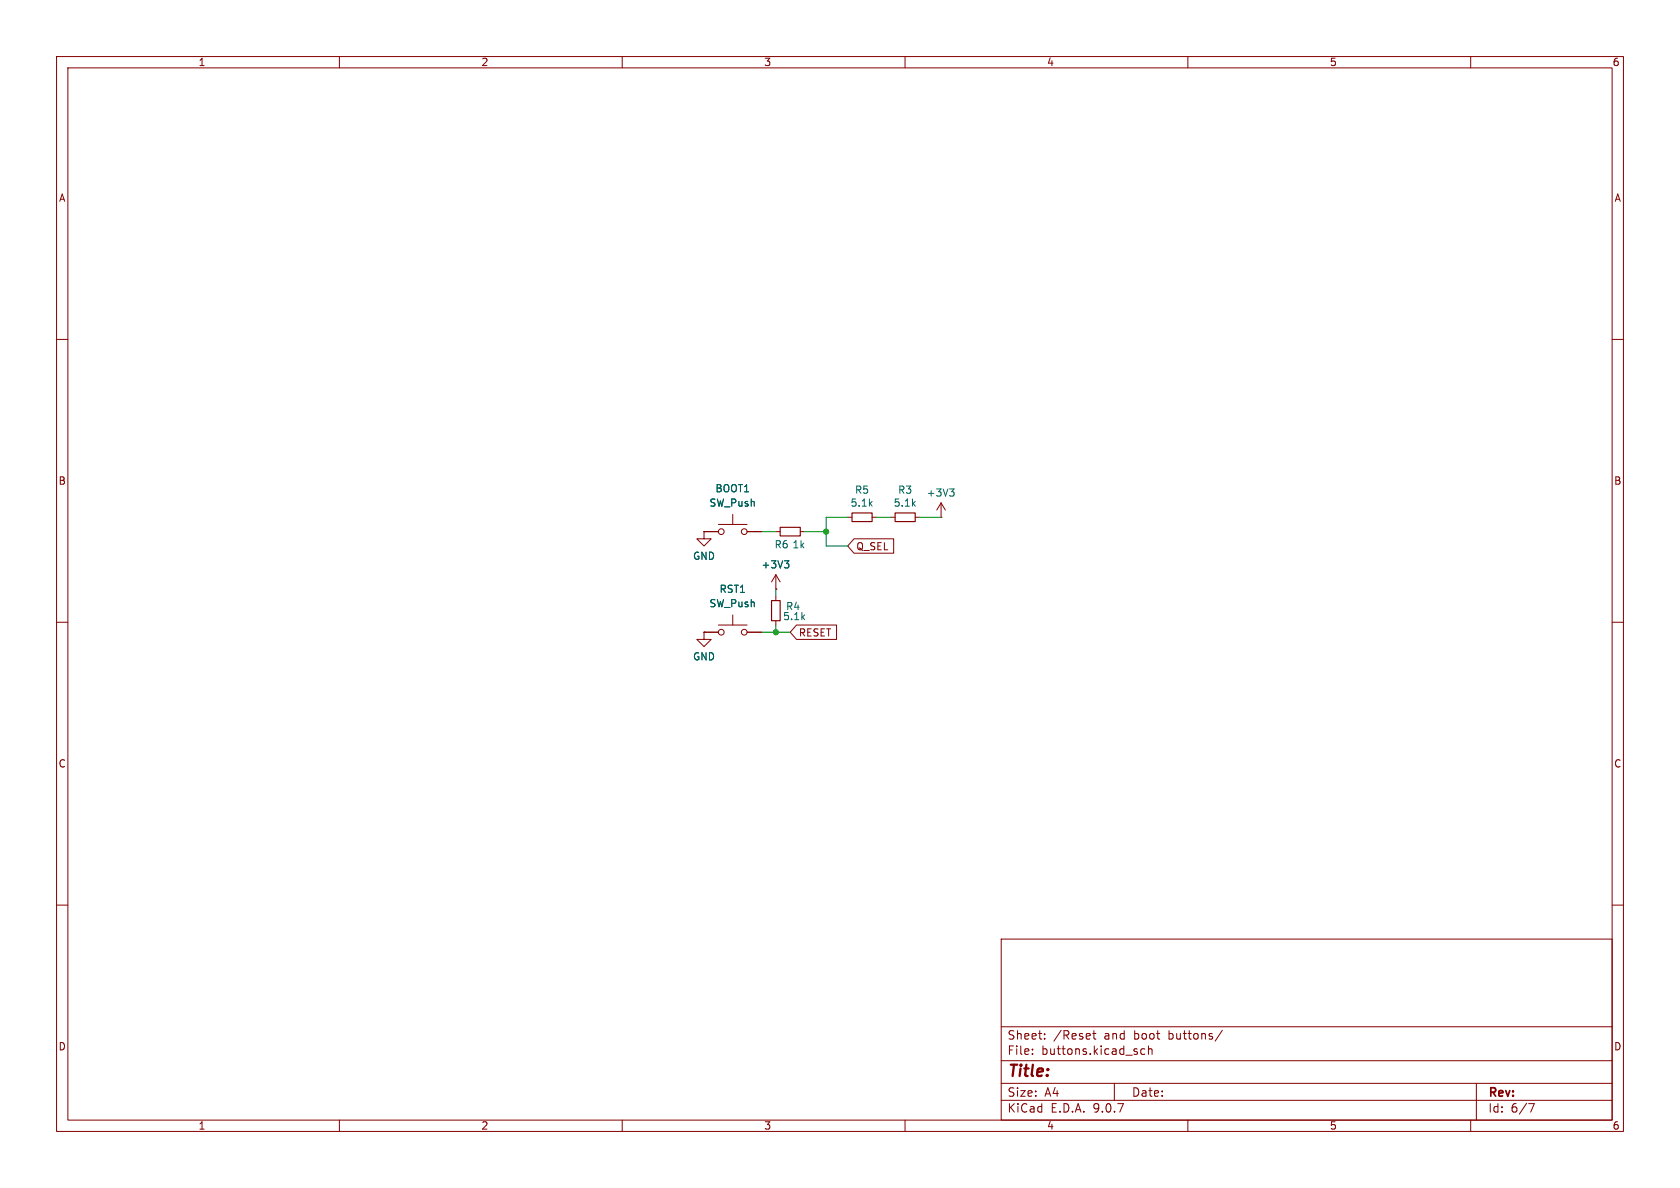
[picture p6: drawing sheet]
(kicad_sch
 (version 20250114)
 (generator "eeschema")
 (generator_version "9.0")
 (paper "A4")
 (lib_symbols
  (symbol "Device:R_Small"
   (pin_numbers (hide yes))
   (pin_names
    (offset 0.254) (hide yes)) (exclude_from_sim no) (in_bom yes) (on_board yes)
   (property "Reference" "R" (at 0 0 90) (effects (font (size 1.016 1.016))))
   (property "Value" "R_Small" (at 1.778 0 90) (effects (font (size 1.27 1.27))))
   (property "Footprint" "" (at 0 0 0) (effects (font (size 1.27 1.27)) (hide yes)))
   (property "Datasheet" "~" (at 0 0 0) (effects (font (size 1.27 1.27)) (hide yes)))
   (property "Description" "Resistor, small symbol" (at 0 0 0) (effects (font (size 1.27 1.27)) (hide yes)))
   (symbol "R_Small_0_1"
    (rectangle (start -0.762 1.778) (end 0.762 -1.778) (stroke (width 0.2032) (type default)) (fill (type none))))
   (symbol "R_Small_1_1"
    (pin passive line (at 0 2.54 270) (length 0.762) (name "~" (effects (font (size 1.27 1.27)))) (number "1" (effects (font (size 1.27 1.27)))))
    (pin passive line (at 0 -2.54 90) (length 0.762) (name "~" (effects (font (size 1.27 1.27)))) (number "2" (effects (font (size 1.27 1.27))))))
   (embedded_fonts no))
  (symbol "Switch:SW_Push"
   (pin_numbers (hide yes))
   (pin_names
    (offset 1.016) (hide yes)) (exclude_from_sim no) (in_bom yes) (on_board yes)
   (property "Reference" "SW" (at 1.27 2.54 0) (effects (font (size 1.27 1.27)) (justify left)))
   (property "Value" "SW_Push" (at 0 -1.524 0) (effects (font (size 1.27 1.27))))
   (property "Footprint" "" (at 0 5.08 0) (effects (font (size 1.27 1.27)) (hide yes)))
   (property "Datasheet" "~" (at 0 5.08 0) (effects (font (size 1.27 1.27)) (hide yes)))
   (property "Description" "Push button switch, generic, two pins" (at 0 0 0) (effects (font (size 1.27 1.27)) (hide yes)))
   (symbol "SW_Push_0_1"
    (circle (center -2.032 0) (radius 0.508) (stroke (width 0) (type default)) (fill (type none)))
    (polyline (pts (xy 0 1.27) (xy 0 3.048)) (stroke (width 0) (type default)) (fill (type none)))
    (circle (center 2.032 0) (radius 0.508) (stroke (width 0) (type default)) (fill (type none)))
    (polyline (pts (xy 2.54 1.27) (xy -2.54 1.27)) (stroke (width 0) (type default)) (fill (type none)))
    (pin passive line (at -5.08 0 0) (length 2.54) (name "1" (effects (font (size 1.27 1.27)))) (number "1" (effects (font (size 1.27 1.27)))))
    (pin passive line (at 5.08 0 180) (length 2.54) (name "2" (effects (font (size 1.27 1.27)))) (number "2" (effects (font (size 1.27 1.27))))))
   (embedded_fonts no))
  (symbol "power:+3V3"
   (power)
   (pin_numbers (hide yes))
   (pin_names
    (offset 0) (hide yes)) (exclude_from_sim no) (in_bom yes) (on_board yes)
   (property "Reference" "#PWR" (at 0 -3.81 0) (effects (font (size 1.27 1.27)) (hide yes)))
   (property "Value" "+3V3" (at 0 3.556 0) (effects (font (size 1.27 1.27))))
   (property "Footprint" "" (at 0 0 0) (effects (font (size 1.27 1.27)) (hide yes)))
   (property "Datasheet" "" (at 0 0 0) (effects (font (size 1.27 1.27)) (hide yes)))
   (property "Description" "Power symbol creates a global label with name \"+3V3\"" (at 0 0 0) (effects (font (size 1.27 1.27)) (hide yes)))
   (symbol "+3V3_0_1"
    (polyline (pts (xy -0.762 1.27) (xy 0 2.54)) (stroke (width 0) (type default)) (fill (type none)))
    (polyline (pts (xy 0 2.54) (xy 0.762 1.27)) (stroke (width 0) (type default)) (fill (type none)))
    (polyline (pts (xy 0 0) (xy 0 2.54)) (stroke (width 0) (type default)) (fill (type none))))
   (symbol "+3V3_1_1"
    (pin power_in line (at 0 0 90) (length 0) (name "~" (effects (font (size 1.27 1.27)))) (number "1" (effects (font (size 1.27 1.27))))))
   (embedded_fonts no))
  (symbol "power:GND"
   (power)
   (pin_numbers (hide yes))
   (pin_names
    (offset 0) (hide yes)) (exclude_from_sim no) (in_bom yes) (on_board yes)
   (property "Reference" "#PWR" (at 0 -6.35 0) (effects (font (size 1.27 1.27)) (hide yes)))
   (property "Value" "GND" (at 0 -3.81 0) (effects (font (size 1.27 1.27))))
   (property "Footprint" "" (at 0 0 0) (effects (font (size 1.27 1.27)) (hide yes)))
   (property "Datasheet" "" (at 0 0 0) (effects (font (size 1.27 1.27)) (hide yes)))
   (property "Description" "Power symbol creates a global label with name \"GND\" , ground" (at 0 0 0) (effects (font (size 1.27 1.27)) (hide yes)))
   (symbol "GND_0_1"
    (polyline (pts (xy 0 0) (xy 0 -1.27) (xy 1.27 -1.27) (xy 0 -2.54) (xy -1.27 -1.27) (xy 0 -1.27)) (stroke (width 0) (type default)) (fill (type none))))
   (symbol "GND_1_1"
    (pin power_in line (at 0 0 270) (length 0) (name "~" (effects (font (size 1.27 1.27)))) (number "1" (effects (font (size 1.27 1.27))))))
   (embedded_fonts no)))
 (junction
  (at 146.05 93.98)
  (diameter 0)
  (color 0 0 0 0))
 (junction
  (at 137.16 111.76)
  (diameter 0)
  (color 0 0 0 0))
 (wire
  (pts (xy 146.05 91.44) (xy 149.86 91.44))
  (stroke (width 0) (type default)))
 (wire
  (pts (xy 137.16 104.14) (xy 137.16 105.41))
  (stroke (width 0) (type default)))
 (wire
  (pts (xy 146.05 93.98) (xy 142.24 93.98))
  (stroke (width 0) (type default)))
 (wire
  (pts (xy 137.16 110.49) (xy 137.16 111.76))
  (stroke (width 0) (type default)))
 (wire
  (pts (xy 146.05 93.98) (xy 146.05 91.44))
  (stroke (width 0) (type default)))
 (wire
  (pts (xy 162.56 91.44) (xy 166.37 91.44))
  (stroke (width 0) (type default)))
 (wire
  (pts (xy 137.16 111.76) (xy 134.62 111.76))
  (stroke (width 0) (type default)))
 (wire
  (pts (xy 149.86 96.52) (xy 146.05 96.52))
  (stroke (width 0) (type default)))
 (wire
  (pts (xy 157.48 91.44) (xy 154.94 91.44))
  (stroke (width 0) (type default)))
 (wire
  (pts (xy 146.05 96.52) (xy 146.05 93.98))
  (stroke (width 0) (type default)))
 (wire
  (pts (xy 137.16 93.98) (xy 134.62 93.98))
  (stroke (width 0) (type default)))
 (wire
  (pts (xy 139.7 111.76) (xy 137.16 111.76))
  (stroke (width 0) (type default)))
 (global_label "RESET"
  (shape input)
  (at 139.7 111.76 0)
  (fields_autoplaced yes)
  (effects (font (size 1.27 1.27)) (justify left))
  (property "Intersheetrefs" "${INTERSHEET_REFS}" (at 148.4303 111.76 0) (effects (font (size 1.27 1.27)) (justify left) (hide yes))))
 (global_label "Q_SEL"
  (shape input)
  (at 149.86 96.52 0)
  (fields_autoplaced yes)
  (effects (font (size 1.27 1.27)) (justify left))
  (property "Intersheetrefs" "${INTERSHEET_REFS}" (at 158.5299 96.52 0) (effects (font (size 1.27 1.27)) (justify left) (hide yes))))
 (symbol
  (lib_id "Device:R_Small")
  (at 139.7 93.98 90)
  (unit 1)
  (exclude_from_sim no)
  (in_bom yes)
  (on_board yes)
  (dnp no)
  (property "Reference" "R6" (at 138.176 96.266 90) (effects (font (size 1.27 1.27))))
  (property "Value" "1k" (at 141.224 96.266 90) (effects (font (size 1.27 1.27))))
  (property "Footprint" "Library:R_0402_1005Metric" (at 139.7 93.98 0) (effects (font (size 1.27 1.27)) (hide yes)))
  (property "Datasheet" "kicad-embed://C11702.pdf" (at 139.7 93.98 0) (effects (font (size 1.27 1.27)) (hide yes)))
  (property "Description" "Resistor, small symbol" (at 139.7 93.98 0) (effects (font (size 1.27 1.27)) (hide yes)))
  (property "LCSC" "C11702" (at 139.7 93.98 90) (effects (font (size 1.27 1.27)) (hide yes)))
  (property "KLC_S3.3" "" (at 139.7 93.98 90) (effects (font (size 1.27 1.27)) (hide yes)))
  (property "KLC_S4.1" "" (at 139.7 93.98 90) (effects (font (size 1.27 1.27)) (hide yes)))
  (property "KLC_S4.2_DVDD" "" (at 139.7 93.98 90) (effects (font (size 1.27 1.27)) (hide yes)))
  (property "KLC_S4.2_VREG_VOUT" "" (at 139.7 93.98 90) (effects (font (size 1.27 1.27)) (hide yes)))
  (pin "1")
  (pin "2"))
 (symbol
  (lib_id "Switch:SW_Push")
  (at 129.54 111.76 0)
  (unit 1)
  (exclude_from_sim no)
  (in_bom yes)
  (on_board yes)
  (dnp no)
  (fields_autoplaced yes)
  (property "Reference" "RST1" (at 129.54 104.14 0) (effects (font (size 1.27 1.27))))
  (property "Value" "SW_Push" (at 129.54 106.68 0) (effects (font (size 1.27 1.27))))
  (property "Footprint" "Library:SW_SPST_TL3342" (at 129.54 106.68 0) (effects (font (size 1.27 1.27)) (hide yes)))
  (property "Datasheet" "kicad-embed://C455262.pdf" (at 129.54 106.68 0) (effects (font (size 1.27 1.27)) (hide yes)))
  (property "Description" "Push button switch, generic, two pins" (at 129.54 111.76 0) (effects (font (size 1.27 1.27)) (hide yes)))
  (property "LCSC" "C455262" (at 129.54 111.76 0) (effects (font (size 1.27 1.27)) (hide yes)))
  (property "KLC_S3.3" "" (at 129.54 111.76 0) (effects (font (size 1.27 1.27)) (hide yes)))
  (property "KLC_S4.1" "" (at 129.54 111.76 0) (effects (font (size 1.27 1.27)) (hide yes)))
  (property "KLC_S4.2_DVDD" "" (at 129.54 111.76 0) (effects (font (size 1.27 1.27)) (hide yes)))
  (property "KLC_S4.2_VREG_VOUT" "" (at 129.54 111.76 0) (effects (font (size 1.27 1.27)) (hide yes)))
  (pin "1")
  (pin "2"))
 (symbol
  (lib_id "power:+3V3")
  (at 137.16 104.14 0)
  (unit 1)
  (exclude_from_sim no)
  (in_bom yes)
  (on_board yes)
  (dnp no)
  (property "Reference" "#PWR013" (at 137.16 107.95 0) (effects (font (size 1.27 1.27)) (hide yes)))
  (property "Value" "+3V3" (at 137.16 99.822 0) (effects (font (size 1.27 1.27))))
  (property "Footprint" "" (at 137.16 104.14 0) (effects (font (size 1.27 1.27)) (hide yes)))
  (property "Datasheet" "" (at 137.16 104.14 0) (effects (font (size 1.27 1.27)) (hide yes)))
  (property "Description" "Power symbol creates a global label with name \"+3V3\"" (at 137.16 104.14 0) (effects (font (size 1.27 1.27)) (hide yes)))
  (pin "1"))
 (symbol
  (lib_id "Device:R_Small")
  (at 160.02 91.44 270)
  (unit 1)
  (exclude_from_sim no)
  (in_bom yes)
  (on_board yes)
  (dnp no)
  (property "Reference" "R3" (at 160.02 86.614 90) (effects (font (size 1.27 1.27))))
  (property "Value" "5.1k" (at 160.02 88.9 90) (effects (font (size 1.27 1.27))))
  (property "Footprint" "Library:R_0402_1005Metric" (at 160.02 91.44 0) (effects (font (size 1.27 1.27)) (hide yes)))
  (property "Datasheet" "kicad-embed://C25905.pdf" (at 160.02 91.44 0) (effects (font (size 1.27 1.27)) (hide yes)))
  (property "Description" "Resistor, small symbol" (at 160.02 91.44 0) (effects (font (size 1.27 1.27)) (hide yes)))
  (property "LCSC" "C25905" (at 160.02 91.44 90) (effects (font (size 1.27 1.27)) (hide yes)))
  (property "KLC_S3.3" "" (at 160.02 91.44 90) (effects (font (size 1.27 1.27)) (hide yes)))
  (property "KLC_S4.1" "" (at 160.02 91.44 90) (effects (font (size 1.27 1.27)) (hide yes)))
  (property "KLC_S4.2_DVDD" "" (at 160.02 91.44 90) (effects (font (size 1.27 1.27)) (hide yes)))
  (property "KLC_S4.2_VREG_VOUT" "" (at 160.02 91.44 90) (effects (font (size 1.27 1.27)) (hide yes)))
  (pin "1")
  (pin "2"))
 (symbol
  (lib_id "Device:R_Small")
  (at 137.16 107.95 180)
  (unit 1)
  (exclude_from_sim no)
  (in_bom yes)
  (on_board yes)
  (dnp no)
  (property "Reference" "R4" (at 140.208 107.188 0) (effects (font (size 1.27 1.27))))
  (property "Value" "5.1k" (at 140.462 108.966 0) (effects (font (size 1.27 1.27))))
  (property "Footprint" "Library:R_0402_1005Metric" (at 137.16 107.95 0) (effects (font (size 1.27 1.27)) (hide yes)))
  (property "Datasheet" "kicad-embed://C25905.pdf" (at 137.16 107.95 0) (effects (font (size 1.27 1.27)) (hide yes)))
  (property "Description" "Resistor, small symbol" (at 137.16 107.95 0) (effects (font (size 1.27 1.27)) (hide yes)))
  (property "LCSC" "C25905" (at 137.16 107.95 0) (effects (font (size 1.27 1.27)) (hide yes)))
  (property "KLC_S3.3" "" (at 137.16 107.95 0) (effects (font (size 1.27 1.27)) (hide yes)))
  (property "KLC_S4.1" "" (at 137.16 107.95 0) (effects (font (size 1.27 1.27)) (hide yes)))
  (property "KLC_S4.2_DVDD" "" (at 137.16 107.95 0) (effects (font (size 1.27 1.27)) (hide yes)))
  (property "KLC_S4.2_VREG_VOUT" "" (at 137.16 107.95 0) (effects (font (size 1.27 1.27)) (hide yes)))
  (pin "1")
  (pin "2"))
 (symbol
  (lib_id "Switch:SW_Push")
  (at 129.54 93.98 0)
  (unit 1)
  (exclude_from_sim no)
  (in_bom yes)
  (on_board yes)
  (dnp no)
  (fields_autoplaced yes)
  (property "Reference" "BOOT1" (at 129.54 86.36 0) (effects (font (size 1.27 1.27))))
  (property "Value" "SW_Push" (at 129.54 88.9 0) (effects (font (size 1.27 1.27))))
  (property "Footprint" "Library:SW_SPST_TL3342" (at 129.54 88.9 0) (effects (font (size 1.27 1.27)) (hide yes)))
  (property "Datasheet" "kicad-embed://C455262.pdf" (at 129.54 88.9 0) (effects (font (size 1.27 1.27)) (hide yes)))
  (property "Description" "Push button switch, generic, two pins" (at 129.54 93.98 0) (effects (font (size 1.27 1.27)) (hide yes)))
  (property "LCSC" "C455262" (at 129.54 93.98 0) (effects (font (size 1.27 1.27)) (hide yes)))
  (property "KLC_S3.3" "" (at 129.54 93.98 0) (effects (font (size 1.27 1.27)) (hide yes)))
  (property "KLC_S4.1" "" (at 129.54 93.98 0) (effects (font (size 1.27 1.27)) (hide yes)))
  (property "KLC_S4.2_DVDD" "" (at 129.54 93.98 0) (effects (font (size 1.27 1.27)) (hide yes)))
  (property "KLC_S4.2_VREG_VOUT" "" (at 129.54 93.98 0) (effects (font (size 1.27 1.27)) (hide yes)))
  (pin "1")
  (pin "2"))
 (symbol
  (lib_id "power:GND")
  (at 124.46 93.98 0)
  (unit 1)
  (exclude_from_sim no)
  (in_bom yes)
  (on_board yes)
  (dnp no)
  (property "Reference" "#PWR015" (at 124.46 100.33 0) (effects (font (size 1.27 1.27)) (hide yes)))
  (property "Value" "GND" (at 124.46 98.298 0) (effects (font (size 1.27 1.27))))
  (property "Footprint" "" (at 124.46 93.98 0) (effects (font (size 1.27 1.27)) (hide yes)))
  (property "Datasheet" "" (at 124.46 93.98 0) (effects (font (size 1.27 1.27)) (hide yes)))
  (property "Description" "Power symbol creates a global label with name \"GND\" , ground" (at 124.46 93.98 0) (effects (font (size 1.27 1.27)) (hide yes)))
  (pin "1"))
 (symbol
  (lib_id "Device:R_Small")
  (at 152.4 91.44 90)
  (unit 1)
  (exclude_from_sim no)
  (in_bom yes)
  (on_board yes)
  (dnp no)
  (property "Reference" "R5" (at 152.4 86.614 90) (effects (font (size 1.27 1.27))))
  (property "Value" "5.1k" (at 152.4 88.9 90) (effects (font (size 1.27 1.27))))
  (property "Footprint" "Library:R_0402_1005Metric" (at 152.4 91.44 0) (effects (font (size 1.27 1.27)) (hide yes)))
  (property "Datasheet" "kicad-embed://C25905.pdf" (at 152.4 91.44 0) (effects (font (size 1.27 1.27)) (hide yes)))
  (property "Description" "Resistor, small symbol" (at 152.4 91.44 0) (effects (font (size 1.27 1.27)) (hide yes)))
  (property "LCSC" "C25905" (at 152.4 91.44 90) (effects (font (size 1.27 1.27)) (hide yes)))
  (property "KLC_S3.3" "" (at 152.4 91.44 90) (effects (font (size 1.27 1.27)) (hide yes)))
  (property "KLC_S4.1" "" (at 152.4 91.44 90) (effects (font (size 1.27 1.27)) (hide yes)))
  (property "KLC_S4.2_DVDD" "" (at 152.4 91.44 90) (effects (font (size 1.27 1.27)) (hide yes)))
  (property "KLC_S4.2_VREG_VOUT" "" (at 152.4 91.44 90) (effects (font (size 1.27 1.27)) (hide yes)))
  (pin "1")
  (pin "2"))
 (symbol
  (lib_id "power:GND")
  (at 124.46 111.76 0)
  (unit 1)
  (exclude_from_sim no)
  (in_bom yes)
  (on_board yes)
  (dnp no)
  (property "Reference" "#PWR014" (at 124.46 118.11 0) (effects (font (size 1.27 1.27)) (hide yes)))
  (property "Value" "GND" (at 124.46 116.078 0) (effects (font (size 1.27 1.27))))
  (property "Footprint" "" (at 124.46 111.76 0) (effects (font (size 1.27 1.27)) (hide yes)))
  (property "Datasheet" "" (at 124.46 111.76 0) (effects (font (size 1.27 1.27)) (hide yes)))
  (property "Description" "Power symbol creates a global label with name \"GND\" , ground" (at 124.46 111.76 0) (effects (font (size 1.27 1.27)) (hide yes)))
  (pin "1"))
 (symbol
  (lib_id "power:+3V3")
  (at 166.37 91.44 0)
  (unit 1)
  (exclude_from_sim no)
  (in_bom yes)
  (on_board yes)
  (dnp no)
  (property "Reference" "#PWR012" (at 166.37 95.25 0) (effects (font (size 1.27 1.27)) (hide yes)))
  (property "Value" "+3V3" (at 166.37 87.122 0) (effects (font (size 1.27 1.27))))
  (property "Footprint" "" (at 166.37 91.44 0) (effects (font (size 1.27 1.27)) (hide yes)))
  (property "Datasheet" "" (at 166.37 91.44 0) (effects (font (size 1.27 1.27)) (hide yes)))
  (property "Description" "Power symbol creates a global label with name \"+3V3\"" (at 166.37 91.44 0) (effects (font (size 1.27 1.27)) (hide yes)))
  (pin "1")))
